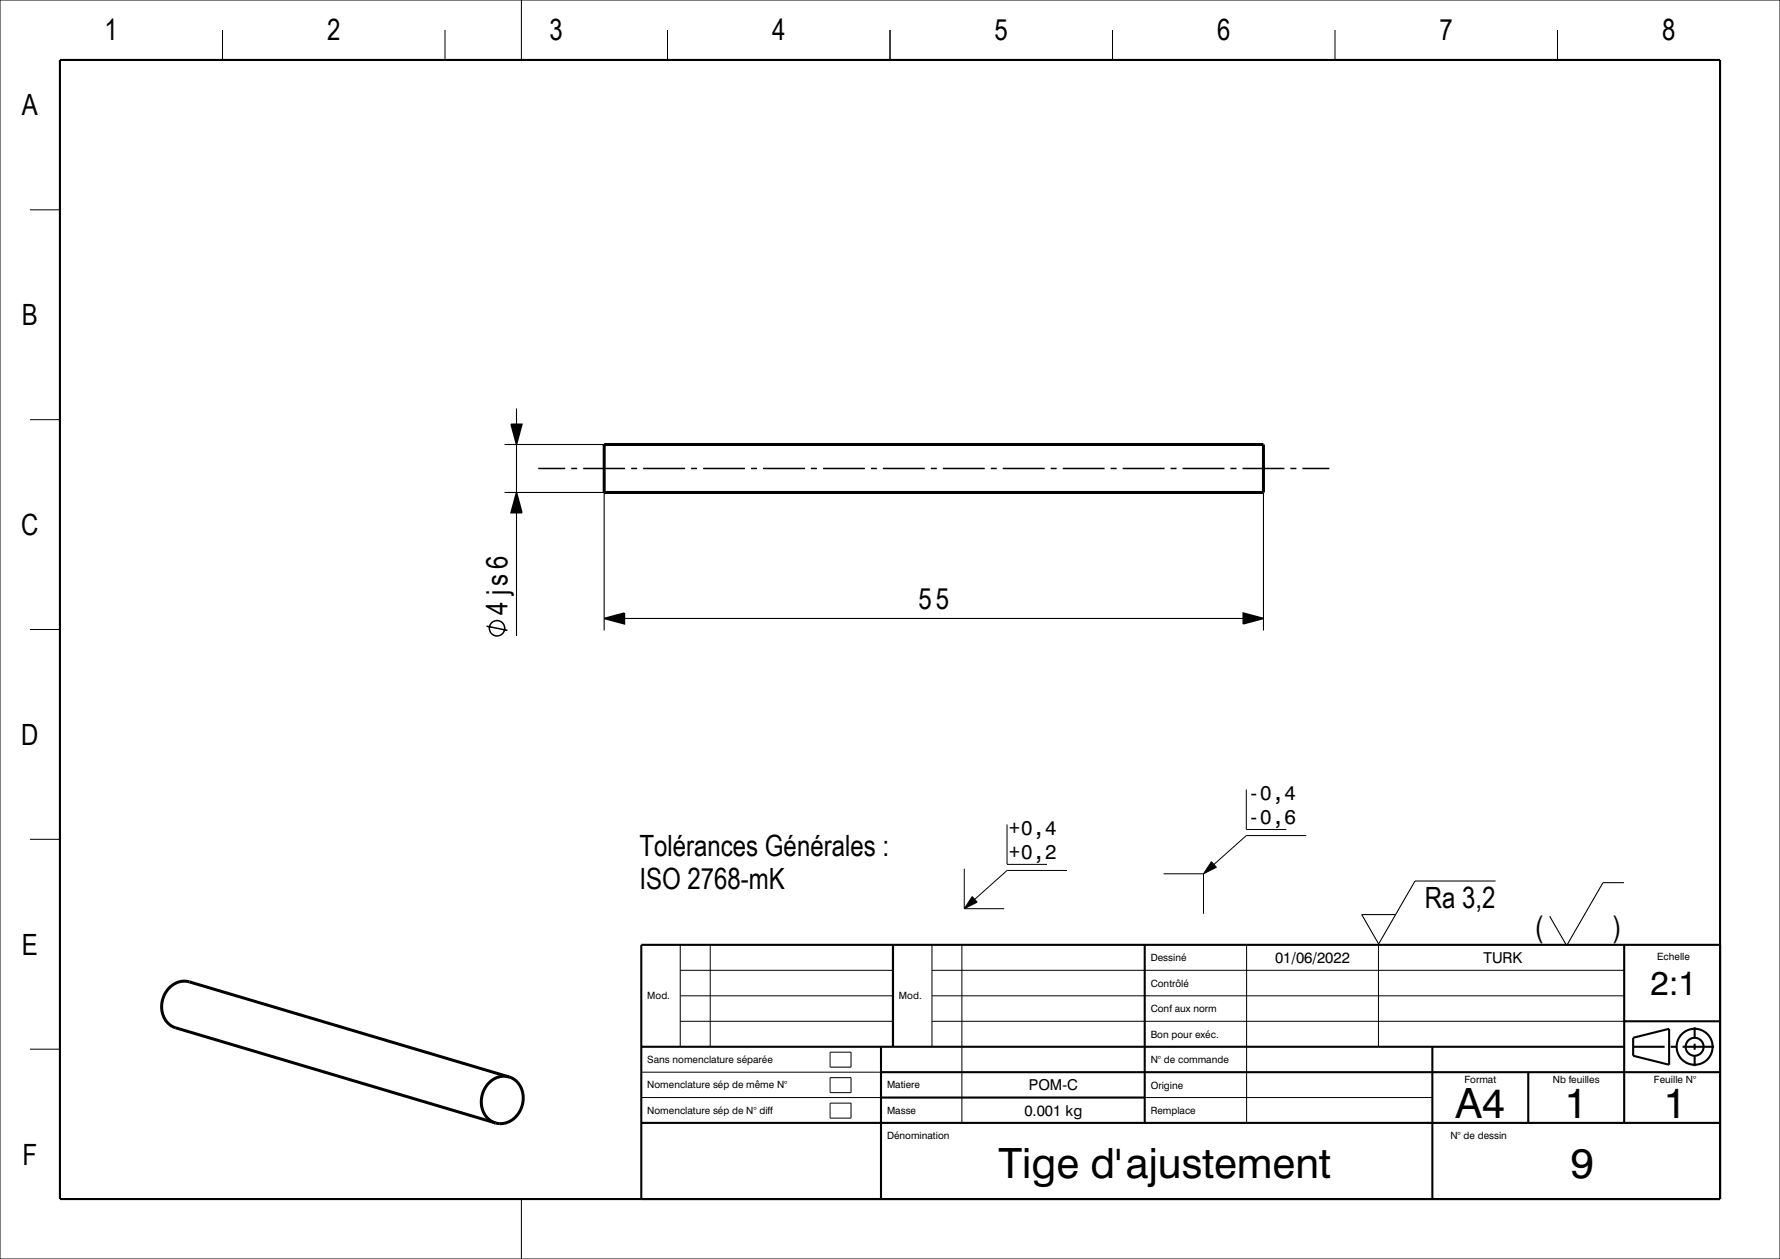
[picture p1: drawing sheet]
<svg xmlns="http://www.w3.org/2000/svg" width="297mm" height="210mm" viewBox="0 0 297 210" stroke-linecap="round" stroke-linejoin="round" font-family="sans-serif">
<g fill="#000">
<path d="M85.3 70.8h1.8l-.9 3.3z" fill-rule="evenodd"/>
<path d="M86.2 82.1l.9 3.4h-1.8z" fill-rule="evenodd"/>
<path d="M100.8 103.2l3.4-.9v1.8z" fill-rule="evenodd"/>
<path d="M207.4 102.3l3.4 .9-3.4 .9z" fill-rule="evenodd"/>
<path d="M162.2 149.5l.8 1-2.1 1.1z" fill-rule="evenodd"/>
<path d="M202.1 143.7l.9 1-2.2 1.1z" fill-rule="evenodd"/>
</g>
<path d="M84.2 74.1h16.6M86.2 68.1v2.7M86.2 74.1v8M84.2 82.1h16.6v23.1M86.2 85.5v20.6M210.8 82.1v23.1M104.2 103.2h103.2M249.5 147h-13.4l-6.1 10.5-2.8-4.9h5.7M271 147.2h-3.5l-6.1 10.5-2.8-4.9" fill="none" stroke="#000" stroke-width=".18"/>
<path d="M100.8 74.1h110v8h-110zM84.9 179.6a4 4 0 0 0-4.6 4.6 3.5 3.5 0 0 0 2.4 3.1M84.9 179.6a4 4 0 0 1 1.6 6.1 3.5 3.5 0 0 1-3.8 1.6M84.9 179.6l-53.3-15.8a4 4 0 0 0-4.6 4.3 3.5 3.5 0 0 0 2.3 3.3l53.4 15.9" fill="none" stroke="#000" stroke-width=".5"/>
<g fill="none" stroke="#000" stroke-width=".17">
<path d="M0 0h297v210h-297zM37.1 5v5M74.2 5v5M87 0v10M111.4 5v5M148.5 5v5M185.6 5v5M222.8 5v5M259.9 5v5M5 35h5M5 70h5M5 105h5"/>
<path d="M5 140h5M168 137.5v6.7h6.7M208 131.7v6.7h6.6M218 139.4h-10l-5.4 4.8M113.5 157.6v17M118.5 157.6v17M155.5 157.6v17M160.5 157.6v29.7M160.9 144.9v6.7M160.9 151.6h6.7M162.2 149.5l.8 1-2.1 1.1zM178 145.2h-10l-5.4 4.8"/>
<path d="M194.1 145.8h6.7M200.8 145.8v6.6M202.1 143.7l.9 1-2.2 1.1zM208 157.6v29.7M230 157.6v17M5 175h5M107 178.8h40M113.5 170.4h35.5M113.5 166.1h35.5M113.5 161.9h35.5M138.5 175.5h3.5v2.5h-3.5zM138.5 179.8h3.5v2.5h-3.5z"/>
<path d="M155.5 170.4h115.5M155.5 166.1h115.5M155.5 161.9h115.5M107 183.1h132M138.5 184h3.5v2.5h-3.5zM87 200v10"/>
</g>
<g fill="none" stroke="#000" stroke-width=".35">
<path d="M10 10h277v190h-277zM149 157.6v17M191 157.6v29.7M271 157.6v29.7M287 157.6h-180v42.4M107 174.6h164M147 174.6v25.4M147 178.8h140M239 174.6v25.4M255 178.8v8.5M271 170.4h16M272.5 174.6h5.2"/>
<path d="M272.5 173.1l6-1.5v6l-6-1.5zM278.8 174.6h.9M280.8 174.6h5.2M282.8 171.4v1.7M282.8 174.1v1M282.8 176.1v1.7M107 187.3h180M147 183.1h44"/>
<circle cx="282.8" cy="174.6" r="1.5"/>
<circle cx="282.8" cy="174.6" r="3"/>
</g>
<g fill="none" stroke="#000" stroke-width=".25">
<path d="M85.3 70.8h1.8l-.9 3.3zM89.8 78.1h4.5M95.3 78.1h1M97.3 78.1h7M105.3 78.1h1M107.3 78.1h7M115.3 78.1h1M117.3 78.1h7M125.3 78.1h1M127.3 78.1h7M135.3 78.1h1M137.3 78.1h7"/>
<path d="M145.3 78.1h1M147.3 78.1h7M155.3 78.1h1M157.3 78.1h7M165.3 78.1h1M167.3 78.1h7M175.3 78.1h1M177.3 78.1h7M185.3 78.1h1M187.3 78.1h7M195.3 78.1h1M197.3 78.1h7"/>
<path d="M205.3 78.1h1M207.3 78.1h7M215.3 78.1h1M217.3 78.1h4.5M86.2 82.1l.9 3.4h-1.8zM81.2 104.4l3.5 .7M100.8 103.2l3.4-.9v1.8zM207.4 102.3l3.4 .9-3.4 .9z"/>
<circle cx="82.9" cy="104.8" r="1.28"/>
</g>
<g font-size="7">
<text x="242.9" y="186.5">A4</text>
<text x="261.1" y="186.5">1</text>
<text x="277.6" y="186.5">1</text>
<text x="166.6" y="196.5">Tige d'ajustement</text>
<text x="262.1" y="196.5">9</text>
</g>
<text font-size="5.6" x="275.4" y="166">2:1</text>
<g font-size="4.9">
<text x="17.4" y="6.7">1</text>
<text x="54.6" y="6.7">2</text>
<text x="91.7" y="6.7">3</text>
<text x="128.8" y="6.7">4</text>
<text x="165.9" y="6.7">5</text>
<text x="203.1" y="6.7">6</text>
<text x="240.2" y="6.7">7</text>
<text x="277.3" y="6.7">8</text>
<text x="3.7" y="19.2">A</text>
<text x="3.7" y="54.2">B</text>
<text x="3.6" y="89.2">C</text>
<text x="153.2" y="101.7">55</text>
<text x="84.7" y="102.5" transform="rotate(-90 84.7 102.5)">4 js6</text>
<text x="3.6" y="124.2">D</text>
<text x="106.7" y="142.7">Tolérances Générales :</text>
<text x="106.7" y="148.2">ISO 2768-mK</text>
<text x="237.7" y="151.5">Ra 3,2</text>
<text x="3.7" y="159.2">E</text>
<text x="256.2" y="156.3">(</text>
<text x="269.1" y="156.3">)</text>
<text x="3.8" y="194.2">F</text>
</g>
<g font-size="3.4">
<text x="208.2" y="133.4">-0,4</text>
<text x="208.2" y="137.5">-0,6</text>
<text x="168.3" y="139.2">+0,4</text>
<text x="168.3" y="143.3">+0,2</text>
</g>
<g font-size="2.5">
<text x="212.7" y="160.6">01/06/2022</text>
<text x="247.5" y="160.6">TURK</text>
<text x="171.7" y="181.9">POM-C</text>
<text x="170.9" y="186.1">0.001 kg</text>
</g>
<g font-size="1.7">
<text x="192" y="160.3">Dessiné</text>
<text x="276.5" y="160.2">Echelle</text>
<text x="108" y="166.7">Mod.</text>
<text x="150" y="166.7">Mod.</text>
<text x="192" y="164.6">Contrôlé</text>
<text x="192" y="173.1">Bon pour exéc.</text>
<text x="192" y="168.8">Conf aux norm</text>
<text x="108" y="177.3">Sans nomenclature séparée</text>
<text x="192" y="177.3">N° de commande</text>
<text x="108" y="181.6">Nomenclature sép de même N°</text>
<text x="108" y="185.8">Nomenclature sép de N° diff</text>
<text x="148" y="185.8">Masse</text>
<text x="148" y="181.6">Matiere</text>
<text x="192" y="185.8">Remplace</text>
<text x="192" y="181.6">Origine</text>
<text x="244.3" y="180.6">Format</text>
<text x="259.1" y="180.6">Nb feuilles</text>
<text x="276" y="180.6">Feuille N°</text>
<text x="148" y="189.9">Dénomination</text>
<text x="242" y="189.9">N° de dessin</text>
</g>
</svg>
